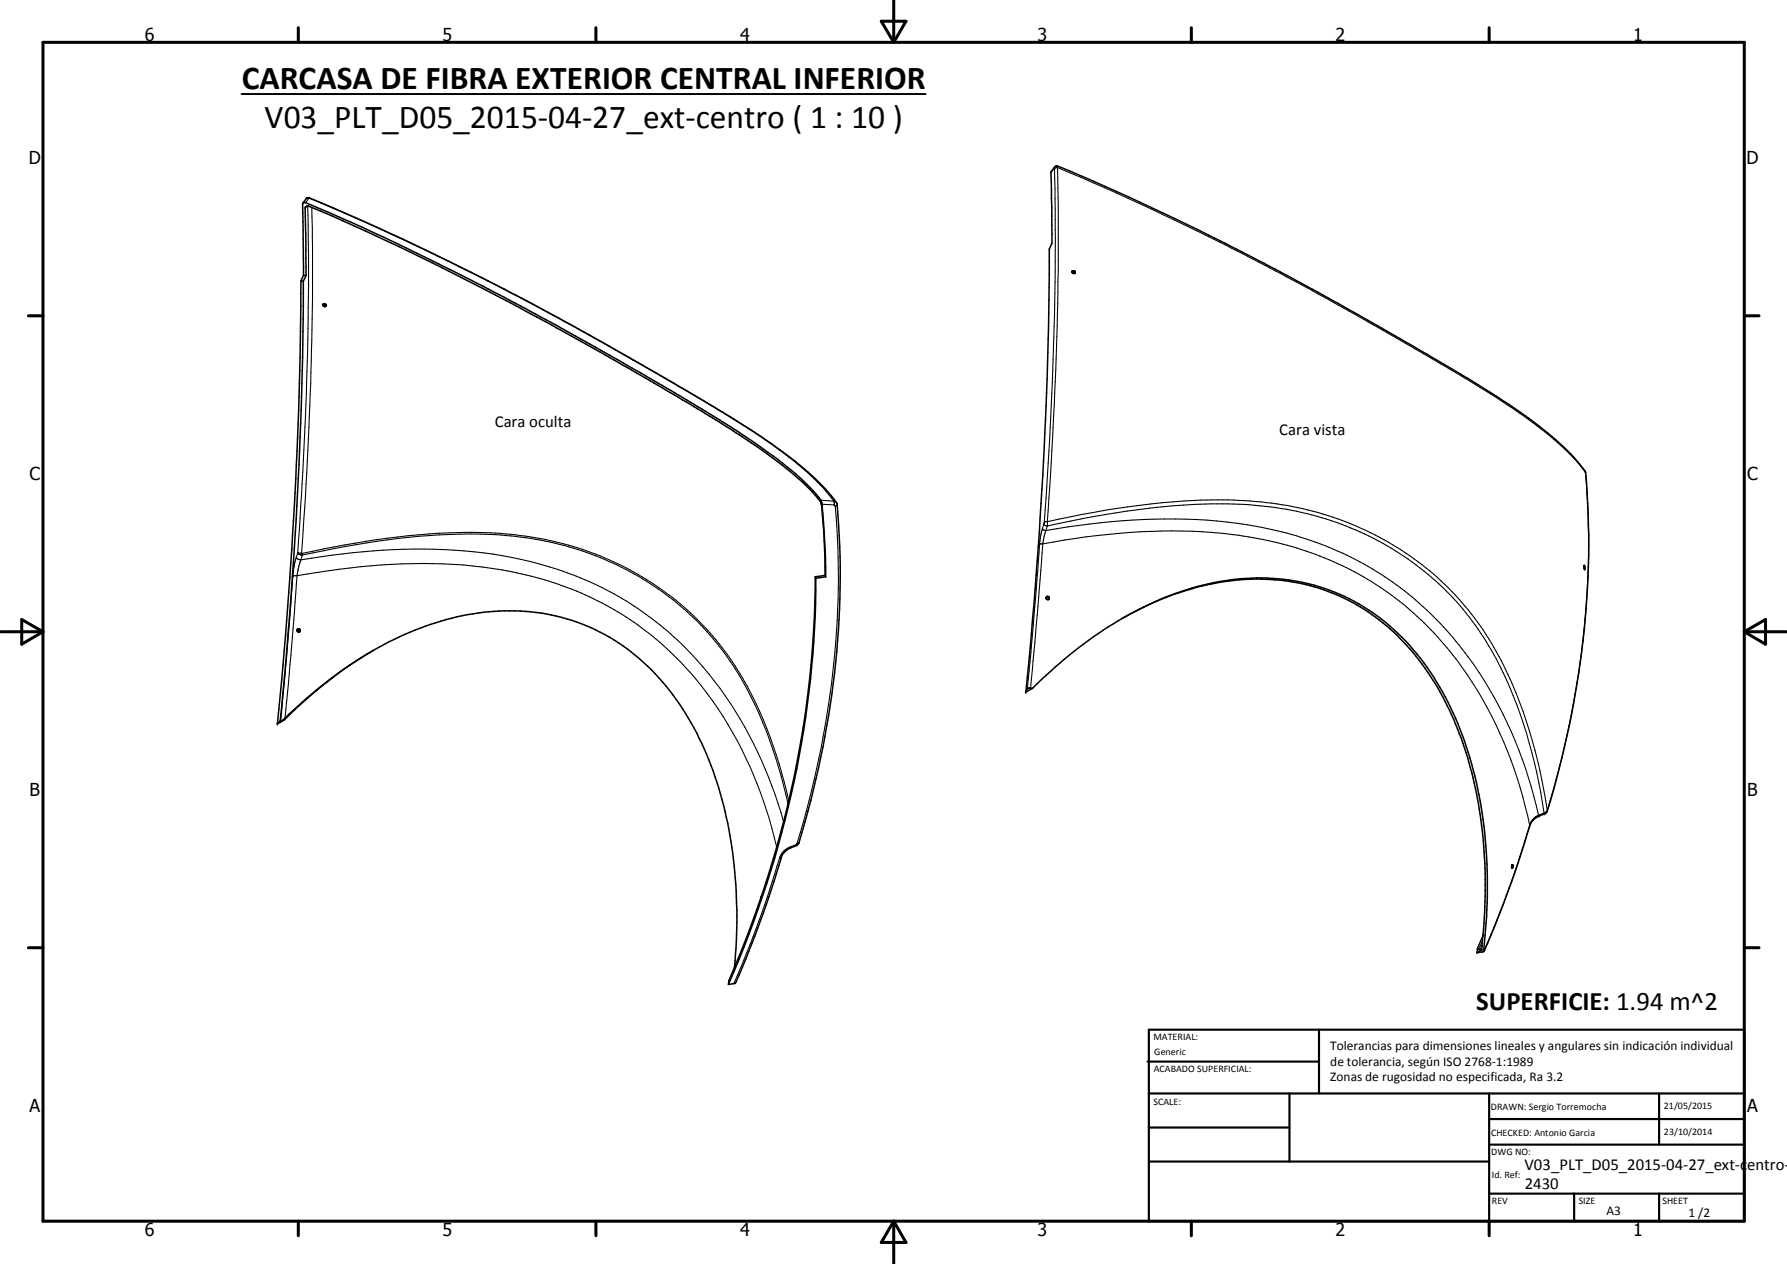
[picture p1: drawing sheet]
<svg xmlns="http://www.w3.org/2000/svg" width="420mm" height="297mm" viewBox="0 0 420 297" stroke-linecap="round" stroke-linejoin="round" font-family="sans-serif">
<g fill="none" stroke="#000" stroke-width=".35">
<path d="M71.2 47.8l.8-1.2 .4-.2a615.7 615.7 0 0 1 52.7 25l18.2 10 21.2 12.2a174.7 174.7 0 0 1 25.4 17.3 36 36 0 0 1 6.9 7.5 208.1 208.1 0 0 1-7.5 74.6l-1.6 5.3-.5 .5-1.3 .5a3.5 3.5 0 0 0-2.2 2.2l-2.9 9.2a213.7 213.7 0 0 1-8 20.4l-1.5 .2M70.8 66l.5 .1M70.8 66a1073.8 1073.8 0 0 1-5.6 104.1M71.3 66.1a1095.2 1095.2 0 0 1-5.4 103.4M71.4 64.7l-.2-16.8 .2-.3a330.8 330.8 0 0 1 21.5 9.4 697.1 697.1 0 0 1 41.3 21.4l21.5 12.2 15.1 9.1a133.7 133.7 0 0 1 18.5 13.7 15.3 15.3 0 0 1 3.9 4.5l.8 11.2 .1 6.5M71.4 64.7l.6 .1M71.4 64.7l-.6 1.3M72 64.8l-.3-16 .2-.2 .6-.2a568.1 568.1 0 0 1 31.6 14.6l16.1 8.2 9.5 5.2 17.9 10 19.9 11.8a161.9 161.9 0 0 1 21.2 15.1 25 25 0 0 1 4.3 4.9l.7 6.9 .3 10.1M72 64.8l-.7 1.3M75.9 71.6a.42 .42 0 0 1 .4-.2 .42 .42 0 0 1 .4 .4M75.9 71.7l.4 .4 .4-.3M75.9 71.6v.1"/>
<path d="M75.9 71.8h.1M76.1 71.4l.3 .3h.3M76.5 72h.1M76.7 71.8h.1M252 64h.4l.3 .3M252.1 64.1h.1M252.1 63.7h.5l.2 .4-.5 .2-.3-.3zM191.7 135.6l.1 .3M191.7 135.6a239.8 239.8 0 0 1-20.3 94.8l-.1 .9M191.8 135.9a236.3 236.3 0 0 1-20.5 95.4M194 135.2l-2.3 .4M194 135.2l.1 .4"/>
<path d="M194.1 135.6l-2.3 .3M372.5 133.5h.1M372.5 132.9v.7M372.5 132.9l.1 .7M372.5 132.9l.1 .1M372.5 133.6h.1M69.9 148h.1M70.1 147.8v.5h.5M70.4 148.5h.1M70.5 148h.1M70.6 148.3v.1M87.7 152.9a89.1 89.1 0 0 0-14.7 10.5l-6.2 5.8-1.6 .9"/>
<path d="M246 140.3v.1a.39 .39 0 0 1 .5 0 .39 .39 0 0 1 0 .5M246 140.8l-.1-.3 .4-.4 .4 .3-.2 .5M246 140.8h.1M246.1 140.8l.4 .1M265.7 144.3l-2 1.1M266.6 143.8a60.4 60.4 0 0 1 33.9-7.8 46.9 46.9 0 0 1 34.3 19.7 79.6 79.6 0 0 1 13.7 35.4 119.5 119.5 0 0 1 .5 30.3l-.1 1.6M65.9 169.5h.1M65.9 169.5l-.7 .6M66 169.5h.1M66 169.5h.2a141.3 141.3 0 0 1 14.9-12.4 73.5 73.5 0 0 1 30.1-12.8 47 47 0 0 1 47 19 78 78 0 0 1 13.7 34.4 123.1 123.1 0 0 1 .8 29.6M241.2 162.6a1054.1 1054.1 0 0 0 5.5-104.1l.6-1.3-.2-16.8 1-1.3 .5-.1a542.2 542.2 0 0 1 35.5 16.2 642.7 642.7 0 0 1 31.7 16.8l24.6 14.1a177.6 177.6 0 0 1 25.5 17.4 30.2 30.2 0 0 1 6.9 7.6 211.1 211.1 0 0 1-7.5 74.5l-1.6 5.2-.3 .4-1.5 .6a3.7 3.7 0 0 0-2.2 2.3l-4.2 12.9-4.2 11-2.3 5.4M242.8 161.8l3.1-3.1a106.2 106.2 0 0 1 13.5-10.6 68.1 68.1 0 0 1 35.1-12 46.9 46.9 0 0 1 40.5 20.8 78.5 78.5 0 0 1 12.6 32 118.4 118.4 0 0 1 .8 33.7l-.3 .5"/>
<path d="M242.8 161.8l-1.6 .8M242.8 161.8h-1.2l-.4 .8M179 210.6l-.1 .4M348.7 219.8l-1.3 3.1M355.5 203.2l.2 .6-.2 .2zM347.2 223.9h.1M347.4 222.9l.6 .2M347.4 222.9l-.2 1M348 223.1h.1M348.9 223l-1.6 .9M348.9 223l.1 .4-.2 .2-1.5 .3"/>
<circle cx="70.2" cy="148.2" r=".37"/>
</g>
<g fill="none" stroke="#000" stroke-width=".25">
<path d="M247.9 39.5v.2M247.9 39.5l-.8 1.1M247.9 39.7l.2 16.7a940.3 940.3 0 0 1-2.6 66.3M248 39.2l-.1 .3M248.7 39.4l-.8 .3M248.7 39.4a775.4 775.4 0 0 1-.5 47.6l-1 21.7-1 13.9M248.7 39.4a740.6 740.6 0 0 1 90 46.1l1.1 .6a250.9 250.9 0 0 1 21.2 13.6 58.5 58.5 0 0 1 11.8 11.3M248.7 39v.4M72.1 48.4l-.4 .6M72.3 48.4a770.4 770.4 0 0 1-1 59.9l-1.3 21.7M72.7 46.6l-.8 1M72.7 46.6l-.5-.1-.2 .2"/>
<path d="M72.7 46.6a656.2 656.2 0 0 1 54.8 26.1l22.4 12.5 17.1 10a211.6 211.6 0 0 1 15.5 10l2.4 1.8a56.3 56.3 0 0 1 11.1 10.8M72.7 46.5v.1M73.3 48.8l.2 21.3-.4 20-1 21-1.2 19.3M193 117.6l3 .2M193.2 118.5l2.9 .2M196 117.8l.7 .4M196 117.8l.1 .9M196.1 118.7l.3 .3M196.4 119a208.8 208.8 0 0 1-7.5 74.2l-1.5 5M196.8 118.6l-.1 .3-.3 .1M372.6 110.7l.2 .3M372.8 111a210.1 210.1 0 0 1-9 79.5"/>
<path d="M372.8 111v.1M68.9 135.5l-1.5 19-1.4 15M69.7 130.9l.4 .5 .6 .2M69.7 130.9l-.7 2.8-.1 1.8M69.8 135.3l-1.4 18.7-1.4 14.8M69.8 135.3l-.9 .2M69.8 135.3a154.1 154.1 0 0 1 39.1-2.5 93.6 93.6 0 0 1 20.3 3.8 73.9 73.9 0 0 1 42 33.7 100.1 100.1 0 0 1 11.4 28.8M70 130h1.1M70 130l.1 .2 .8 .2M70 130l-.3 .9M70.7 131.6l-.9 3.7M70.7 131.6a140.1 140.1 0 0 1 47.5-1 78.2 78.2 0 0 1 41.1 19.8 92.4 92.4 0 0 1 24.9 42.7"/>
<path d="M70.9 130.4h.2M71.1 130v.4M71.1 130a184 184 0 0 1 41.8-4.9 81.5 81.5 0 0 1 12.9 1.3 69 69 0 0 1 50.9 36.8 104.7 104.7 0 0 1 8.8 24.9M71.1 130.4l-.4 1.2M71.1 130.4a187.5 187.5 0 0 1 42-4.9 81.5 81.5 0 0 1 12.8 1.2 69.1 69.1 0 0 1 45.1 27.7 91.2 91.2 0 0 1 13.8 32.3l.5 2.2M244.4 127.9l-1.6 21.1-1.3 12.9M245.1 124.2l.3 .3 .5 .2M245.1 124.2l-.7 3.7M245.2 127.8l-2.9 33.9M245.2 127.8l-.8 .1M245.2 127.8a152.2 152.2 0 0 1 42.4-2.5 79.7 79.7 0 0 1 42.2 16.6 77.8 77.8 0 0 1 15.1 16.6 99.9 99.9 0 0 1 14.8 35.4M245.4 123.1l.3 .4 .5 .1"/>
<path d="M245.4 123.1l-.3 1.1M245.5 123.1h-.1M245.5 122.7v.4M245.9 124.7l-.7 3.1M245.9 124.7a144.9 144.9 0 0 1 47.4-1.4 77.6 77.6 0 0 1 48.4 26.6 97.1 97.1 0 0 1 20 41.7M246.2 123.6l-.3 1.1M246.2 122.6v1M246.2 122.6l-.7 .1M246.2 122.6a183.5 183.5 0 0 1 42.6-5.1h1.3a74.7 74.7 0 0 1 37.4 10.6 65.1 65.1 0 0 1 21.3 20 94.3 94.3 0 0 1 12.7 30.6l2.3 11.8M246.2 123.6a189.4 189.4 0 0 1 42.5-5.2 95 95 0 0 1 12.5 1.1 68.6 68.6 0 0 1 53.7 41.7 122.5 122.5 0 0 1 8.1 29.9M185.8 199l.1 .3M185.8 199l-1.6 1.1-.6 .7-.3 .9"/>
<path d="M187.1 198.5l.1 .2M187.1 198.5l-1.3 .5M187.2 198.7v.1M187.4 198.2l-.3 .3M187.9 198l-.5 .2M359.7 193.9l-1.7 5.5a239.2 239.2 0 0 1-9 23.9M359.7 193.9v.2M361.7 191.6l-.7 .3-.6 .6-.7 1.4M361.7 191.6l.2 .2M361.9 191.8h.1M363 191.1l-1.3 .5M363 191.1l.2 .2"/>
<path d="M363.2 191.3h.1M363.8 190.5l-.8 .6M363.8 190.5v.1M183.3 201.7a259.1 259.1 0 0 1-7 20.3l-3.8 9.1M183.7 201.5l-.4 .2M348.6 221.1l-.9 2"/>
</g>
<g fill="#000">
<circle cx="372.5" cy="132.9" r=".18"/>
<circle cx="372.5" cy="133.6" r=".18"/>
<circle cx="372.6" cy="133.6" r=".18"/>
<circle cx="65.2" cy="170.1" r=".18"/>
<circle cx="66" cy="169.5" r=".18"/>
<circle cx="241.2" cy="162.6" r=".18"/>
<circle cx="355.6" cy="203.2" r=".18"/>
</g>
<path d="M56.8 22.1h160.8" fill="none" stroke="#000" stroke-width=".46"/>
<g fill="none" stroke="#000" stroke-width=".71">
<path d="M10.1 9.9h400v277.1h-400zM70.1 6.5v3.4M140.1 6.5v3.4M207.2 5h5.8l-2.9 4.9zM210.1 0v9.9M280.1 6.5v3.4M350.1 6.5v3.4M6.7 74.2h3.4M410.1 74.2h3.5M.1 148.5h10M5.1 145.6l5 2.9-5 2.9zM410.1 148.5h10"/>
<path d="M410.1 148.5l5-2.9v5.8zM6.7 222.7h3.4M410.1 222.7h3.5M70.1 287v3.4M140.1 287v3.4M210.1 287v10M210.1 287l2.9 5h-5.8zM280.1 287v3.4M350.1 287v3.4"/>
</g>
<g fill="none" stroke="#000" stroke-width=".51">
<path d="M269.8 249.5h40.3M270.1 242h140v45h-140zM270.1 257h140M303.2 257v16M310.1 242v15M350.1 257v30M390.1 257v12M270.1 265h33.1M270.1 273h80M350.1 269h60M350.1 263h60M350.1 280.5h60"/>
<path d="M370.1 280.5v6.5M390.1 280.5v6.5"/>
</g>
<g font-size="7.9">
<text x="56.8" y="21">CARCASA DE FIBRA EXTERIOR CENTRAL INFERIOR</text>
<text x="62.2" y="30">V03_PLT_D05_2015-04-27_ext-centro ( 1 : 10 )</text>
</g>
<text font-size="6.3" x="347.1" y="237.2">SUPERFICIE: 1.94 m^2</text>
<g font-size="4.2">
<text x="34" y="9.6">6</text>
<text x="104" y="9.6">5</text>
<text x="174" y="9.6">4</text>
<text x="244" y="9.6">3</text>
<text x="314" y="9.6">2</text>
<text x="384" y="9.6">1</text>
<text x="6.8" y="38.7">D</text>
<text x="410.6" y="38.7">D</text>
<text x="7" y="112.9">C</text>
<text x="410.8" y="112.9">C</text>
<text x="7" y="187.1">B</text>
<text x="410.8" y="187.1">B</text>
<text x="7" y="261.4">A</text>
<text x="410.8" y="261.4">A</text>
<text x="34" y="290.4">6</text>
<text x="104" y="290.4">5</text>
<text x="174" y="290.4">4</text>
<text x="244" y="290.4">3</text>
<text x="314" y="290.4">2</text>
<text x="384" y="290.4">1</text>
</g>
<g font-size="3.9">
<text x="116.3" y="100.3">Cara oculta</text>
<text x="300.8" y="102.3">Cara vista</text>
<text x="358.5" y="275">V03_PLT_D05_2015-04-27_ext-centro-</text>
<text x="358.5" y="279.4">2430</text>
</g>
<g font-size="3.1">
<text x="312.7" y="246.8">Tolerancias para dimensiones lineales y angulares sin indicación individual</text>
<text x="312.7" y="250.4">de tolerancia, según ISO 2768-1:1989</text>
<text x="312.7" y="254">Zonas de rugosidad no especificada, Ra 3.2</text>
<text x="377.7" y="285.6">A3</text>
<text x="397" y="285.9">1 /2</text>
</g>
<g font-size="2.4">
<text x="271.2" y="244.4">MATERIAL:</text>
<text x="271.3" y="252">ACABADO SUPERFICIAL:</text>
<text x="271.4" y="247.9">Generic</text>
<text x="271.2" y="259.7">SCALE:</text>
<text x="350.6" y="260.8">DRAWN: Sergio Torremocha</text>
<text x="391.2" y="260.6">21/05/2015</text>
<text x="350.6" y="267">CHECKED: Antonio Garcia</text>
<text x="391.2" y="266.7">23/10/2014</text>
<text x="350.6" y="271.4">DWG NO:</text>
<text x="350.8" y="276.9">Id. Ref:</text>
<text x="350.8" y="282.8">REV</text>
<text x="371.2" y="282.9">SIZE</text>
<text x="390.9" y="282.9">SHEET</text>
</g>
</svg>
